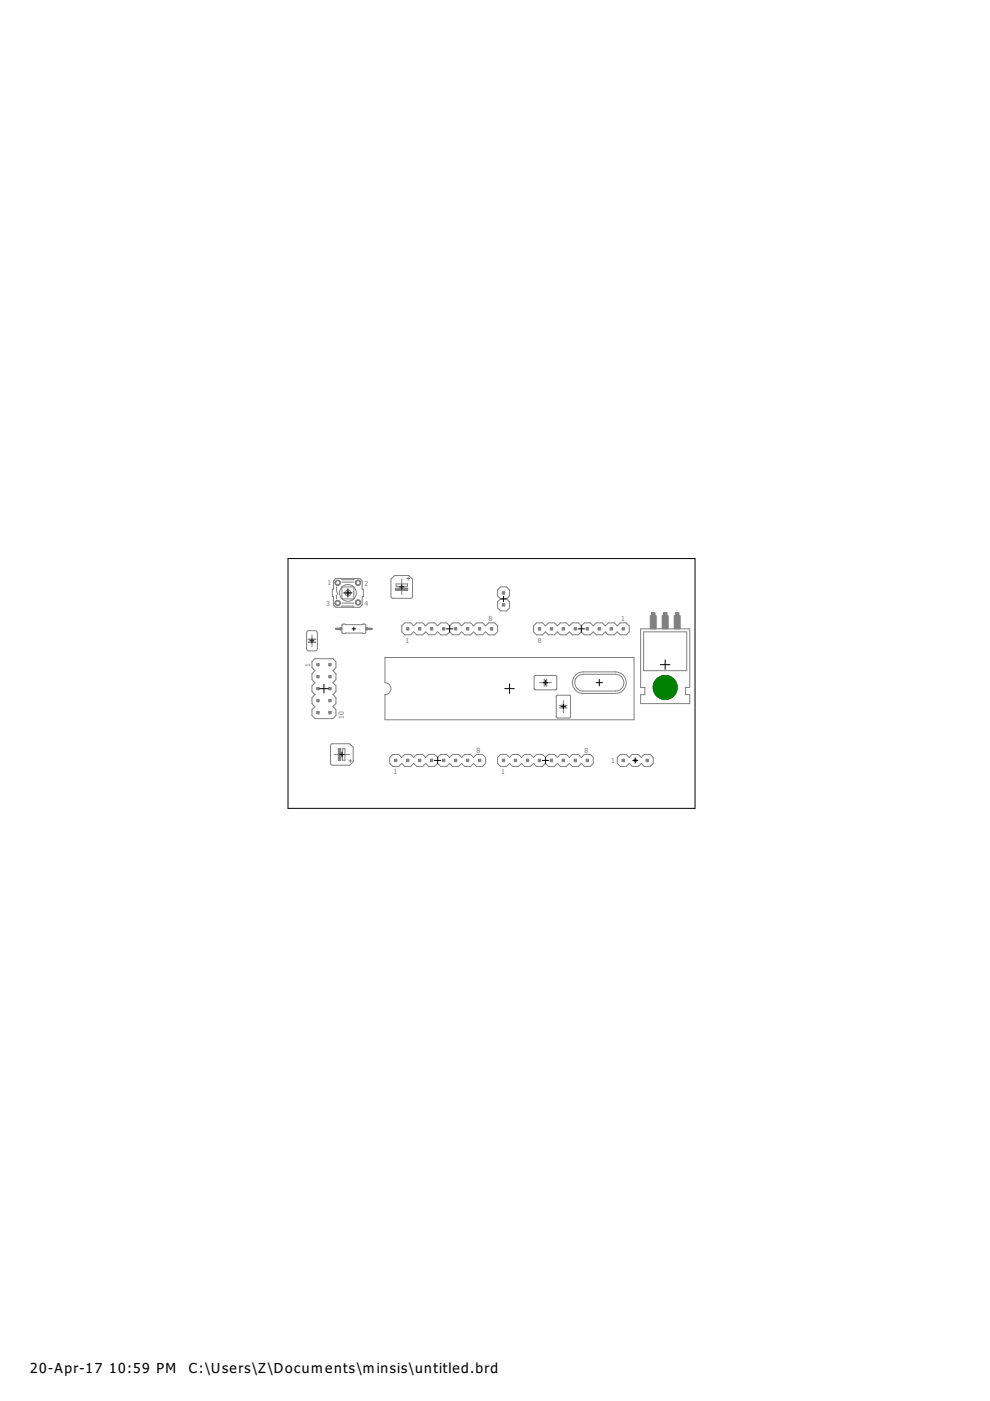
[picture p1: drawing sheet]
<svg xmlns="http://www.w3.org/2000/svg" width="210mm" height="297mm" viewBox="0 0 210 297" stroke-linecap="round" stroke-linejoin="round" font-family="sans-serif">
<circle cx="141" cy="145.8" r="2.54" fill="#000080" stroke="#000080" stroke-width=".21"/>
<g fill="none" stroke="#808080" stroke-width=".21">
<path d="M65.1 133.9l.2-.2h1.5l.4 .3 .1 3.5-.2 .4-1.6 .1-.4-.2zM66.1 134.6v1M66.1 136.2v.9M71.2 122.7h5.1l.5 .5v1.7h.2v1.6h-.2v1.7l-.5 .6h-5.1l-.5-.6v-1.7h-.2v-1.6h.2v-1.7zM71.4 124.4v.8l.2 .9M71.4 126.2v.8M72.5 128.8v-.3h2.4v.3M72.5 124.4h2.5v2.6h-2.5zM72.5 122.7v.2h2.5v-.2M72.5 127.9h2.5M72.5 123.4h2.5M72.6 132.4l4.8-.1 .2 .2v1.7l-.3 .1-.5-.1-4.2 .1-.1-.1z"/>
<path d="M81.6 139.4h52.8v13.2h-52.8v-5.3a1.27 1.27 0 0 0 1.3-1.3 1.27 1.27 0 0 0-1.3-1.3zM82.9 122.8l.8-.8h3l.8 .8-.1 3.9h-4.4l-.1-.2zM84 123.8h2.4v.5h-2.4zM85.2 132.7l.6-.6h1.3l.6 .6 .6-.6h1.3l.7 .6 .6-.6h1.3l.6 .6 .6-.6h1.3l.6 .6 .7-.6h1.2l.7 .6 .6-.6h1.3l.6 .6 .6-.6h1.3l.7 .6 .6-.6h1.3l.6 .6v1.3l-.6 .6h-1.3l-.6-.6-.7 .6h-1.3l-.6-.6-.6 .6h-1.3l-.6-.6-.7 .6h-1.2l-.7-.6-.6 .6h-1.3l-.6-.6-.6 .6h-1.3l-.6-.6-.7 .6h-1.3l-.6-.6-.6 .6h-1.3l-.6-.6zM85.2 122.8v1M85.2 125.1v1M86.2 122.7h.6M86.6 122.3v.7M106.1 127l-.6-.7v-1.2l.6-.7h1.3l.6 .7v1.2l-.6 .7M106.1 127l-.6 .6v1.3l.6 .6h1.3l.6-.6v-1.3l-.6-.6M106.1 127h1.3M113.1 132.7l.6-.6h1.3l.7 .6 .6-.6h1.3l.6 .6 .6-.6h1.3l.6 .6 .6-.6h1.3l.7 .6 .6-.6h1.3l.6 .6 .6-.6h1.3l.6 .6 .7-.6h1.2l.7 .6 .6-.6h1.3l.6 .6v1.3l-.6 .6h-1.3l-.6-.6-.7 .6h-1.2l-.7-.6-.6 .6h-1.3l-.6-.6-.6 .6h-1.3l-.6-.6-.7 .6h-1.3l-.6-.6-.6 .6h-1.3l-.6-.6-.6 .6h-1.3l-.6-.6-.7 .6h-1.3l-.6-.6z"/>
<path d="M135.8 133.3h10.4v12.5h-.8v1.5h.8v1.9h-10.4v-1.9h.9v-1.5h-.9zM136.5 134h9.1v8.2h-9.1zM66.1 140.3l.7-.6h3.8l.6 .6v1.3l-.6 .6 .6 .6v1.3l-.6 .6 .6 .7v1.2l-.6 .7 .6 .6v1.3l-.6 .6 .6 .7v1.2l-.6 .7h-3.8l-.7-.7v-1.2l.7-.7-.7-.6v-1.3l.7-.6-.7-.7v-1.2l.7-.7-.7-.6v-1.3l.7-.6-.7-.6zM70.2 157.8l3.9-.1 .8 .7v3.1l-.8 .7-3.9-.1zM70.8 160h1.1M72.6 158.7h.5v2.5h-.5zM73.1 160h1M106.1 160h1.3l.6 .6 .7-.6h1.2l.7 .6 .6-.6h1.3l.6 .6 .6-.6h1.3l.7 .6 .6-.6h1.3l.6 .6 .6-.6h1.3l.6 .6 .6-.6h1.3l.7 .6 .6-.6h1.3l.6 .6v1.3l-.6 .6h-1.3l-.6-.6-.7 .6h-1.3l-.6-.6-.6 .6h-1.3l-.6-.6-.6 .6h-1.3l-.6-.6-.7 .6h-1.3l-.6-.6-.6 .6h-1.3l-.6-.6-.7 .6h-1.2l-.7-.6-.6 .6h-1.3l-.6-.6v-1.3zM113.3 143.3l4.6-.1 .1 .2v2.7l-.2 .2-4.5-.1zM114.4 144.7h1M115.9 144.7h1M117.9 147.6l.3-.2h2.5l.3 .2v4.5l-.2 .1h-2.6l-.3-.1z"/>
<path d="M119.4 148.5v1.1M119.4 150.1v1M122.1 143l.7-.4 .8-.1h6.9a2.29 2.29 0 0 1 2.3 2.2 2.29 2.29 0 0 1-2.3 2.3h-6.9a2.29 2.29 0 0 1-2.1-1.4 2.29 2.29 0 0 1 .6-2.6zM122.3 143.6a1.69 1.69 0 0 1 1.3-.6h6.9a1.78 1.78 0 0 1 1.8 1.7 1.78 1.78 0 0 1-1.8 1.8h-6.9a1.78 1.78 0 0 1-1.6-1 1.78 1.78 0 0 1 .3-1.9zM131.5 160h1.3l.6 .6 .6-.6h1.3l.7 .6 .6-.6h1.3l.6 .6v1.3l-.6 .6h-1.3l-.6-.6-.7 .6h-1.3l-.6-.6-.6 .6h-1.3l-.6-.6v-1.3zM73.9 161.3h.7M74.3 161v.6M82.6 160.6l.7-.6h1.2l.7 .6 .6-.6h1.3l.6 .6 .6-.6h1.3l.7 .6 .6-.6h1.3l.6 .6 .6-.6h1.3l.6 .6 .7-.6h1.2l.7 .6 .6-.6h1.3l.6 .6 .6-.6h1.3l.7 .6v1.3l-.7 .6h-1.3l-.6-.6-.6 .6h-1.3l-.6-.6-.7 .6h-1.2l-.7-.6-.6 .6h-1.3l-.6-.6-.6 .6h-1.3l-.6-.6-.7 .6h-1.3l-.6-.6-.6 .6h-1.3l-.6-.6-.7 .6h-1.2l-.7-.6z"/>
<circle cx="73.8" cy="125.7" r="1.78"/>
<circle cx="73.8" cy="125.7" r=".64"/>
<circle cx="141" cy="145.8" r="1.8"/>
</g>
<path d="M115.4 144v1.5M115.9 144v1.5M118.7 149.6h1.5M118.7 150.1h1.5" fill="none" stroke="#808080" stroke-width=".25"/>
<path d="M65.4 135.6h1.5M65.4 136.2h1.5" fill="none" stroke="#808080" stroke-width=".32"/>
<g fill="#808080" stroke="#808080" stroke-width=".21">
<path d="M138.1 129.9h.8v.6h-.8z"/>
<path d="M140.7 129.9h.7v.6h-.7z"/>
<path d="M143.2 129.9h.8v.6h-.8z"/>
<path d="M142.9 130.5h1.3v2.8h-1.3z"/>
<path d="M140.4 130.5h1.3v2.8h-1.3z"/>
<path d="M137.9 130.5h1.2v2.8h-1.2z"/>
<path d="M72.1 133.1h.4v.5h-.4z"/>
<path d="M77.6 133.1h.3v.5h-.3z"/>
<path d="M83.9 124.7h2.5v.5h-2.5z"/>
<path d="M71.7 158.7h.5v2.5h-.5z"/>
<path d="M106.5 125.5h.5v.5h-.5z"/>
<path d="M106.5 128h.5v.5h-.5z"/>
<path d="M67.2 143.2h.5v.5h-.5z"/>
<path d="M67.2 140.7h.5v.5h-.5z"/>
<path d="M67.2 145.8h.5v.5h-.5z"/>
<path d="M67.2 150.8h.5v.5h-.5z"/>
<path d="M67.2 148.3h.5v.5h-.5z"/>
<path d="M69.7 140.7h.5v.5h-.5z"/>
<path d="M69.7 143.2h.5v.5h-.5z"/>
<path d="M69.7 145.8h.5v.5h-.5z"/>
<path d="M69.7 148.3h.5v.5h-.5z"/>
<path d="M69.7 150.8h.5v.5h-.5z"/>
<path d="M88.7 133.1h.5v.5h-.5z"/>
<path d="M86.2 133.1h.5v.5h-.5z"/>
<path d="M91.3 133.1h.5v.5h-.5z"/>
<path d="M93.8 133.1h.5v.5h-.5z"/>
<path d="M98.9 133.1h.5v.5h-.5z"/>
<path d="M96.4 133.1h.5v.5h-.5z"/>
<path d="M101.4 133.1h.5v.5h-.5z"/>
<path d="M104 133.1h.5v.5h-.5z"/>
<path d="M129.3 133.1h.6v.5h-.6z"/>
<path d="M131.9 133.1h.5v.5h-.5z"/>
<path d="M126.8 133.1h.5v.5h-.5z"/>
<path d="M124.3 133.1h.5v.5h-.5z"/>
<path d="M119.2 133.1h.5v.5h-.5z"/>
<path d="M121.7 133.1h.5v.5h-.5z"/>
<path d="M116.7 133.1h.5v.5h-.5z"/>
<path d="M114.1 133.1h.5v.5h-.5z"/>
<path d="M109.1 161h.5v.5h-.5z"/>
<path d="M106.5 161h.5v.5h-.5z"/>
<path d="M111.6 161h.5v.5h-.5z"/>
<path d="M114.1 161h.5v.5h-.5z"/>
<path d="M119.2 161h.5v.5h-.5z"/>
<path d="M116.7 161h.5v.5h-.5z"/>
<path d="M121.7 161h.5v.5h-.5z"/>
<path d="M124.3 161h.5v.5h-.5z"/>
<path d="M86.2 161h.5v.5h-.5z"/>
<path d="M83.7 161h.5v.5h-.5z"/>
<path d="M88.7 161h.5v.5h-.5z"/>
<path d="M91.3 161h.5v.5h-.5z"/>
<path d="M96.4 161h.5v.5h-.5z"/>
<path d="M93.8 161h.5v.5h-.5z"/>
<path d="M98.9 161h.5v.5h-.5z"/>
<path d="M101.4 161h.5v.5h-.5z"/>
<path d="M134.4 161h.5v.5h-.5z"/>
<path d="M131.9 161h.5v.5h-.5z"/>
<path d="M137 161h.5v.5h-.5z"/>
</g>
<g fill="#808080" stroke="#808080" stroke-width=".21">
<path d="M73.5 125.5a.33 .33 0 0 1 .5 0 .33 .33 0 0 1-.1 .5 .33 .33 0 0 1-.5-.3l.4-.2 .1 .2-.2 .2-.3-.2z" fill-rule="evenodd"/>
<path d="M71.2 127.4a.58 .58 0 0 1 .9 .2 .58 .58 0 0 1-.3 .8 .58 .58 0 0 1-.8-.5h.2a.43 .43 0 0 1 .5-.5 .43 .43 0 0 1 .2 .7 .43 .43 0 0 1-.7-.1l-.2-.1z" fill-rule="evenodd"/>
<path d="M75.5 127.3a.58 .58 0 0 1 .9 .1 .58 .58 0 0 1-.3 .9 .58 .58 0 0 1-.8-.6h.2a.43 .43 0 0 1 .6-.4 .43 .43 0 0 1 .1 .7 .43 .43 0 0 1-.7-.1l-.2-.2z" fill-rule="evenodd"/>
<path d="M75.5 123.1a.58 .58 0 0 1 .9 .2 .58 .58 0 0 1-.3 .8 .58 .58 0 0 1-.8-.6h.2a.43 .43 0 0 1 .6-.4 .43 .43 0 0 1 .1 .7 .43 .43 0 0 1-.7-.1l-.2-.2z" fill-rule="evenodd"/>
<path d="M71.2 123.1a.58 .58 0 0 1 .9 .2 .58 .58 0 0 1-.4 .8 .58 .58 0 0 1-.7-.6h.2a.43 .43 0 0 1 .5-.4 .43 .43 0 0 1 .2 .7 .43 .43 0 0 1-.7-.1l-.2-.2z" fill-rule="evenodd"/>
</g>
<path d="M71.2 133.3h.9M77.9 133.3h.9" fill="none" stroke="#808080" stroke-width=".51"/>
<g fill="none" stroke="#000" stroke-width=".21">
<path d="M61.1 118.4h86.3v53h-86.3zM65.7 135.9h.9M66.1 135.4v.9M72.9 125.7h1.7M73.8 124.8v1.8M74.7 133.3h.7M75 132.9v.8M84.7 124.4h1M85.2 124v.9M94.7 133.3h1.3M95.3 132.7v1.3M106.2 127h1.1"/>
<path d="M106.8 126.4v1.1M122.6 133.3h1.3M123.3 132.7v1.3M141 139.9v2M67.8 146h1.8M68.7 145.1v1.8M72 160h1M72.5 159.5v1M107 146h2.1M108 145v2M115.1 144.7h1M115.7 144.3v.9"/>
<path d="M119 149.8h1M119.4 149.3v1M126.4 144.7h1.3M127.1 144.1v1.3M140 140.9h2M92.1 161.2h1.4M92.8 160.5v1.4M115 161.2h1.3M115.7 160.5v1.4M134.2 161.2h1M134.7 160.7v1.1"/>
<circle cx="141" cy="145.8" r="1.65"/>
</g>
<circle cx="141" cy="145.8" r="1.65" fill="#fff" stroke="#000" stroke-width=".21"/>
<circle cx="141" cy="145.8" r="2.54" fill="#008000" stroke="#008000" stroke-width=".21"/>
<g font-size="3.5">
<text x="6.4" y="291">20-Apr-17</text>
<text x="23.1" y="291">10:59 PM</text>
<text x="40" y="291">C:\Users\Z\Documents\minsis\untitled.brd</text>
</g>
<g font-size="1.8" fill="#808080">
<text x="69.4" y="124.1">1</text>
<text x="77.3" y="124.2">2</text>
<text x="69.2" y="128.5">3</text>
<text x="77.3" y="128.5">4</text>
<text x="103.6" y="131.7">8</text>
<text x="131.7" y="131.7">1</text>
<text x="85.9" y="136.2">1</text>
<text x="114" y="136.2">8</text>
<text x="65.8" y="141.4" transform="rotate(-90 65.8 141.4)">1</text>
<text x="72.9" y="152.5" transform="rotate(-90 72.9 152.5)">10</text>
<text x="101" y="159.6">8</text>
<text x="123.9" y="159.6">8</text>
<text x="129.6" y="161.9">1</text>
<text x="83.4" y="164.2">1</text>
<text x="106.3" y="164.2">1</text>
</g>
</svg>
